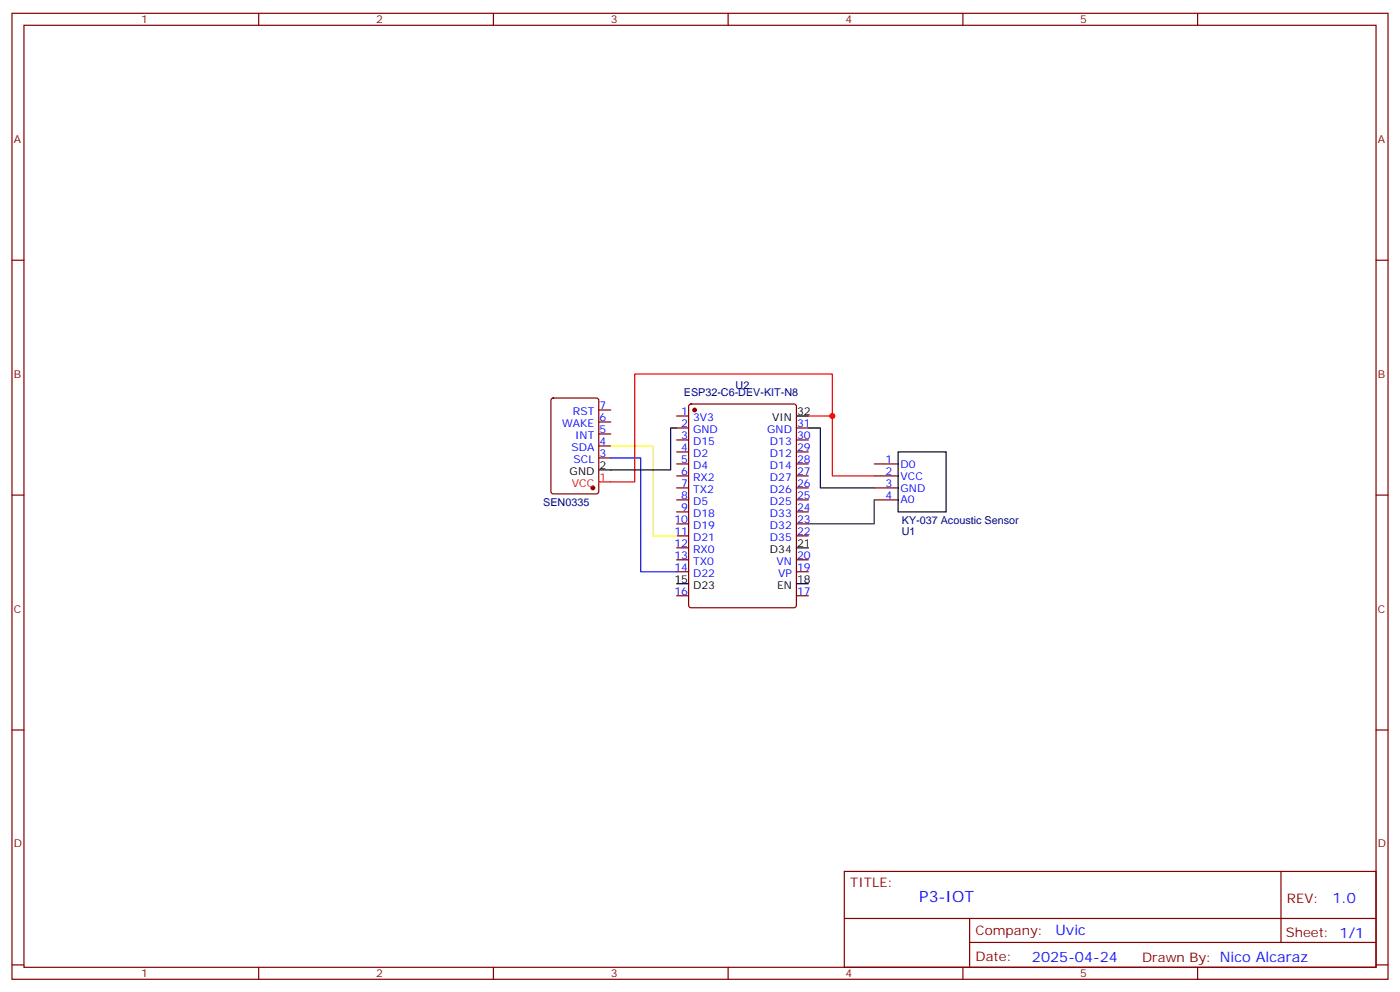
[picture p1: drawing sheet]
<svg xmlns="http://www.w3.org/2000/svg" width="412mm" height="292mm" viewBox="0 0 412 292" stroke-linecap="round" stroke-linejoin="round" font-family="sans-serif">
<g fill="none" stroke="#870000" stroke-width=".35">
<path d="M3.5 3.9h405.4v284.4h-405.4zM7.1 7.4h398.2v277.3h-398.2zM76.2 3.9v3.5M145.3 3.9v3.5M214.5 3.9v3.5M283.6 3.9v3.5M352.8 3.9v3.5M3.5 76.6h3.6M405.3 76.6h3.6M162.5 117.4l.5-.2h12.7l.6 .4 .1 27.1-.5 .6-12.9 .1-.7-.5v-27zM203.1 119.1l.5-.2h30.3l.6 .5 .1 58.8-.5 .6-30.5 .1-.7-.5-.1-58.8zM176.4 134.8h3.5"/>
<path d="M176.4 131.3h3.5M176.4 127.7h3.5M176.4 124.2h3.5M176.4 120.7h3.5M199.3 122.4h3.5M199.3 126h3.5M199.3 129.5h3.5M199.3 133h3.5M199.3 136.6h3.5M234.6 126h3.5M234.6 129.5h3.5M234.6 133h3.5"/>
<path d="M234.6 136.6h3.5M257.5 136.6h7.1M3.5 145.7h3.6M199.3 140.1h3.5M199.3 143.6h3.5M199.3 147.1h3.5M199.3 150.7h3.5M199.3 154.2h3.5M199.3 157.7h3.5M234.6 140.1h3.5M234.6 143.6h3.5M234.6 147.1h3.5"/>
<path d="M234.6 150.7h3.5M234.6 154.2h3.5M234.6 157.7h3.5M257.5 140.1h7.1M257.5 143.6h7.1M257.5 147.1h7.1M405.3 145.7h3.6M199.3 161.3h3.5M199.3 164.8h3.5M199.3 168.3h3.5M199.3 175.4h3.5M234.6 164.8h3.5"/>
<path d="M234.6 168.3h3.5M234.6 175.4h3.5M3.5 214.9h3.6M405.3 214.9h3.6M248.7 256.5h156.6v28.2h-156.6zM377.3 256.5v20.9M248.7 270.4h156.5M285.6 277.4h119.6M285.6 270.4v14.1M3.5 284h3.6M76.2 284.7v3.6M145.3 284.7v3.6"/>
<path d="M214.5 284.7v3.6M283.6 284.7v3.6M352.8 284.7v3.6M405.3 284h3.6"/>
</g>
<g fill="#870000" stroke="#870000" stroke-width=".35">
<circle cx="174.6" cy="143.6" r=".53"/>
<circle cx="204.6" cy="120.7" r=".53"/>
</g>
<path d="M238.1 122.4h7.1v-12.3h-58.2v31.8h-10.6M245.2 122.4v17.7h12.3" fill="none" stroke="#f00" stroke-width=".35"/>
<path d="M199.3 126h-1.7v12.3h-21.2M234.6 122.4h3.5M238.1 126h3.6v17.6h15.8M264.6 133h14.1v17.7h-14.1zM199.3 171.8h3.5M234.6 171.8h3.5M234.6 161.3h3.5" fill="none" stroke="#000" stroke-width=".35"/>
<path d="M179.9 134.8h8.8v33.5h10.6" fill="none" stroke="#00f" stroke-width=".35"/>
<path d="M179.9 131.3h12.4v26.4h7" fill="none" stroke="#ff0" stroke-width=".35"/>
<path d="M257.5 147.1v7.1h-19.4" fill="none" stroke="#008700" stroke-width=".35"/>
<circle cx="245.2" cy="122.4" r=".88" fill="#c00"/>
<text font-size="4.6" fill="#00f" x="270.8" y="265.5">P3-IOT</text>
<g font-size="4.2" fill="#00f">
<text x="392.5" y="265.8">1.0</text>
<text x="310.9" y="275.3">Uvic</text>
<text x="304" y="283.1">2025-04-24</text>
</g>
<g font-size="3.9" fill="#800">
<text x="250.5" y="261.1">TITLE:</text>
<text x="379.1" y="265.8">REV:</text>
<text x="287.4" y="275.3">Company:</text>
<text x="378.7" y="275.9">Sheet: 1/1</text>
<text x="287.4" y="283">Date:</text>
<text x="336.4" y="283.1">Drawn By: Nico Alcaraz</text>
</g>
<g font-size="3.2" fill="#800">
<text x="41.6" y="6.9">1</text>
<text x="110.8" y="6.9">2</text>
<text x="179.9" y="6.9">3</text>
<text x="249.1" y="6.9">4</text>
<text x="318.2" y="6.9">5</text>
<text x="4.1" y="42">A</text>
<text x="405.9" y="42">A</text>
<text x="4.1" y="111.2">B</text>
<text x="405.9" y="111.2">B</text>
<text x="4.1" y="180.3">C</text>
<text x="405.9" y="180.3">C</text>
<text x="4.1" y="249.4">D</text>
<text x="405.9" y="249.4">D</text>
<text x="41.6" y="287.7">1</text>
<text x="110.8" y="287.7">2</text>
<text x="179.9" y="287.7">3</text>
<text x="249.1" y="287.7">4</text>
<text x="318.2" y="287.7">5</text>
</g>
<g font-size="3.2" fill="#000080">
<text x="201.4" y="116.5">ESP32-C6-DEV-KIT-N8</text>
<text x="216.7" y="114.4">U2</text>
<text x="160" y="148.9">SEN0335</text>
<text x="265.7" y="154.2">KY-037 Acoustic Sensor</text>
<text x="265.7" y="157.4">U1</text>
</g>
<g font-size="3.2" fill="#00f">
<text x="165.6" y="125.6">WAKE</text>
<text x="168.8" y="122.1">RST</text>
<text x="176.6" y="123.9">6</text>
<text x="176.6" y="120.3">7</text>
<text x="200.7" y="122.1">1</text>
<text x="200.7" y="125.6">2</text>
<text x="204.2" y="123.9">3V3</text>
<text x="234.8" y="125.6">31</text>
<text x="169.4" y="129.2">INT</text>
<text x="176.6" y="130.9">4</text>
<text x="176.6" y="127.4">5</text>
<text x="200.7" y="129.2">3</text>
<text x="204.2" y="127.4">GND</text>
<text x="204.2" y="130.9">D15</text>
<text x="226" y="127.4">GND</text>
<text x="226.8" y="130.9">D13</text>
<text x="234.8" y="129.2">30</text>
<text x="168.3" y="132.7">SDA</text>
<text x="168.9" y="136.2">SCL</text>
<text x="176.6" y="134.4">3</text>
<text x="200.7" y="132.7">4</text>
<text x="200.7" y="136.2">5</text>
<text x="204.2" y="134.4">D2</text>
<text x="204.2" y="138">D4</text>
<text x="226.8" y="138">D14</text>
<text x="226.8" y="134.4">D12</text>
<text x="234.8" y="136.2">28</text>
<text x="234.8" y="132.7">29</text>
<text x="260.8" y="136.2">1</text>
<text x="265.3" y="137.6">D0</text>
<text x="200.7" y="139.7">6</text>
<text x="200.7" y="143.3">7</text>
<text x="204.2" y="141.5">RX2</text>
<text x="226.8" y="141.5">D27</text>
<text x="234.8" y="143.3">26</text>
<text x="234.8" y="139.7">27</text>
<text x="260.8" y="139.7">2</text>
<text x="260.8" y="143.3">3</text>
<text x="265.3" y="141.1">VCC</text>
<text x="200.7" y="146.8">8</text>
<text x="204.2" y="145">TX2</text>
<text x="204.2" y="148.6">D5</text>
<text x="226.8" y="148.6">D25</text>
<text x="226.8" y="145">D26</text>
<text x="234.8" y="146.8">25</text>
<text x="260.8" y="146.8">4</text>
<text x="265.3" y="144.7">GND</text>
<text x="265.3" y="148.2">A0</text>
<text x="198.6" y="153.8">10</text>
<text x="200.7" y="150.3">9</text>
<text x="204.2" y="152.1">D18</text>
<text x="204.2" y="155.6">D19</text>
<text x="226.8" y="155.6">D32</text>
<text x="226.8" y="152.1">D33</text>
<text x="234.8" y="153.8">23</text>
<text x="234.8" y="150.3">24</text>
<text x="198.6" y="157.4">11</text>
<text x="198.6" y="160.9">12</text>
<text x="204.2" y="159.1">D21</text>
<text x="226.8" y="159.1">D35</text>
<text x="234.8" y="157.4">22</text>
<text x="198.6" y="164.4">13</text>
<text x="198.6" y="168">14</text>
<text x="204.2" y="162.7">RX0</text>
<text x="204.2" y="166.2">TX0</text>
<text x="228.7" y="166.2">VN</text>
<text x="234.8" y="168">19</text>
<text x="234.8" y="164.4">20</text>
<text x="204.2" y="169.7">D22</text>
<text x="229.2" y="169.7">VP</text>
<text x="198.6" y="175">16</text>
<text x="234.8" y="175">17</text>
</g>
<g font-size="3.2">
<text x="227.4" y="123.9">VIN</text>
<text x="234.8" y="122.1">32</text>
<text x="176.6" y="138">2</text>
<text x="167.8" y="139.7">GND</text>
<text x="234.8" y="160.9">21</text>
<text x="226.8" y="162.7">D34</text>
<text x="198.6" y="171.5">15</text>
<text x="204.2" y="173.2">D23</text>
<text x="228.9" y="173.2">EN</text>
<text x="234.8" y="171.5">18</text>
</g>
<g font-size="3.2" fill="#f00">
<text x="168.5" y="143.3">VCC</text>
<text x="176.6" y="141.5">1</text>
</g>
</svg>
